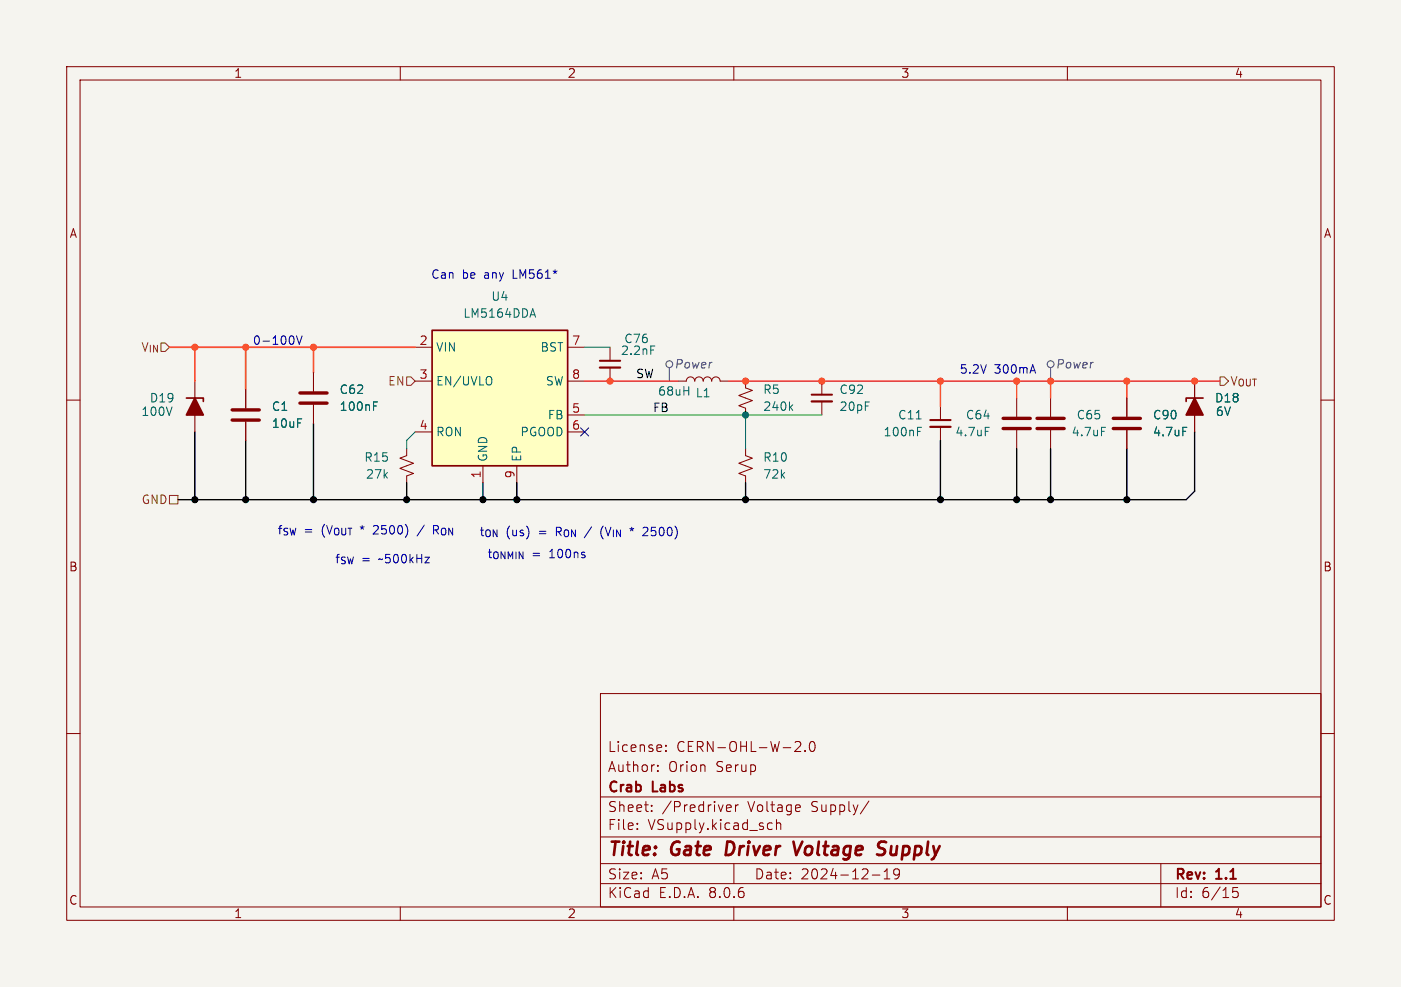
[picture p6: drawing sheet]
<svg xmlns="http://www.w3.org/2000/svg" width="210mm" height="148mm" viewBox="0 0 210 148" stroke-linecap="round" stroke-linejoin="round" font-family="sans-serif">
<path d="M0 0h210v148h-210z" fill="#f5f4ef" stroke="#f5f4ef" stroke-width=".15"/>
<g fill="none" stroke="#840000" stroke-width=".15">
<path d="M10 10h190v128h-190zM12 12h186v124h-186zM60 10v2M110 10v2M160 10v2M10 60h2M91.4 52.1v2M91.4 55.1v2.1M152.4 59.7v2.8M179.1 57.2v7.6M198 60h2M152.4 64.5v2.8"/>
<path d="M10 110h2M90 104h108v32h-108zM90 119.5h108M98.6 115.5v.2M98.6 114.8v.1M99.8 112.5v.2M99.8 111.8v.1M119.2 111.3l.2-.1 .5 .1a.41 .41 0 0 1 .1 .5l-.9 .9h.9M120.7 112.5v.2M121.5 111.3l.3-.1a.94 .94 0 0 1 0 1.5h-.1a1 1 0 0 1-.2-1.4zM198 110h2M60 136v2"/>
<path d="M90 132.5h108M90 129.5h108M90 125.5h108M95.5 124.2v.2M95.5 123.5v.1M97.7 121.5v.2M97.7 120.8v.1M109 121.6h.5M109 120.8l.4-.1 .1 .1 .1 .2-.7 .2M110 136v2M110 129.5v3M110.3 120.7v1"/>
<path d="M110.7 120.7l-.3 .1-.1 .2M115.3 123.4l.5 .1M115.8 124.3l-.5 .1M116.4 123.5a.37 .37 0 0 1 .6 .1v.8M116.4 122.9v1.5M119.9 120.8l.1 .2-.7 .2M130.2 120.1l-1.2 1.9M130.8 131.2h1.1M132.5 131.8h.9M132.5 130.7l.5-.4v1.5M134 130.4v.5l.1 .2 .4 .1 .3-.3M134.8 130.4a.99 .99 0 0 1-.4 1.4h-.3"/>
<path d="M160 136v2M174 129.5v6.5M185.5 133.1h-.7v.7l.2-.1h.5l.1 .2-.1 .5-.2 .2h-.3l-.2-.2"/>
</g>
<path d="M109 126.2l-.2 2h.5M118.9 126.2l.5 2 .9-2M131.8 127.1l.5 .2a.49 .49 0 0 1 .4 .5 .49 .49 0 0 1-.5 .4h-.5M132.8 126.3a.85 .85 0 0 0-1 .1" fill="none" stroke="#840000" stroke-width=".4"/>
<path d="M180.3 59.7h-2.5v.5" fill="none" stroke="#840000" stroke-width=".25"/>
<path d="M179.1 59.7l1.2 2.5h-2.5z" fill="#840000" stroke="#840000" stroke-width=".25"/>
<path d="M150.4 64.3h4M150.4 62.7h4" fill="none" stroke="#840000" stroke-width=".51"/>
<path d="M97.6 51.9h.6M147.7 64.1h.6" fill="none" stroke="#006464" stroke-width=".15"/>
<path d="M89.9 55.1h3.1" fill="none" stroke="#840000" stroke-width=".33"/>
<path d="M89.9 54.1h3.1" fill="none" stroke="#840000" stroke-width=".3"/>
<path d="M64.8 49.5h20.3v20.4h-20.3z" fill="#ffffc2"/>
<path d="M27.9 59.7h2.6v.5M64.8 49.5h20.3v20.4h-20.3z" fill="none" stroke="#840000" stroke-width=".25"/>
<g fill="none" stroke="#840000" stroke-width=".15">
<path d="M29.2 57.2v7.6M36.8 58.4v2.8M47 55.9v2.8M62.2 52.1h2.6M62.2 57.2h2.6M85.1 52.1h2.5M85.1 57.2h2.5M101.6 57.2h1.3a.64 .64 0 0 1 .6-.7 .64 .64 0 0 1 .6 .7 .64 .64 0 0 1 .7-.7 .64 .64 0 0 1 .6 .7 .64 .64 0 0 1 .6-.7 .64 .64 0 0 1 .7 .7 .64 .64 0 0 1 .6-.7 .64 .64 0 0 1 .6 .7h1.3M111.8 57.2v1l1 .3-2.1 .8 2.1 .8-2.1 .7 1.1 .4v1M123.2 57.2v2M157.5 59.7v2.8M168.9 59.7v2.8"/>
<path d="M179.1 57.2v2.5M36.8 63.2v2.8M47 60.7v2.8M61 67.3v1l-1.1 .4 2.1 .8-2.1 .7 2.1 .8-1 .4v1M62.2 64.8h2.6M72.4 69.9v2.5M77.5 69.9v2.5M85.1 64.8h2.5M85.1 62.2h2.5M111.8 67.3v1l1 .4-2.1 .8 2.1 .7-2.1 .8 1.1 .4v1M123.2 60.2v2M141 61v2"/>
<path d="M141 64v2M157.5 64.5v2.8M168.9 64.5v2.8M179.1 62.2v2.6"/>
</g>
<path d="M73.5 56.5a.9 .9 0 0 1 0 1.2M79.6 47.2h.6M79.9 46.3l.4 1.3M56 60.9h.4M56 60.3h.6M118.5 61.1l.3 .4M118.8 60.7l-.5 .5M137.4 62.8h.7M137.5 64.1h.6M137.5 64.7h.5M165.1 64.1h.6M177.3 64.1h.6" fill="none" stroke="#006464" stroke-width=".15"/>
<path d="M45 58.9h4M34.8 63h4.1M34.8 61.5h4.1M45 60.5h4M155.4 64.3h4.1M155.4 62.7h4.1M166.9 64.3h4M166.9 62.7h4" fill="none" stroke="#840000" stroke-width=".51"/>
<path d="M121.7 60.2h3M139.4 64h3.1" fill="none" stroke="#840000" stroke-width=".33"/>
<path d="M121.7 59.2h3M139.4 63h3.1" fill="none" stroke="#840000" stroke-width=".3"/>
<path d="M29.2 59.7l1.3 2.5h-2.6z" fill="#840000" stroke="#840000" stroke-width=".25"/>
<g fill="none" stroke="#484848" stroke-width=".15">
<path d="M100.3 55.1v2.1M157.5 55.1v2.1"/>
<circle cx="100.3" cy="54.6" r=".51"/>
<circle cx="157.5" cy="54.6" r=".51"/>
</g>
<path d="M61 56.5h.6l.6 .7-.6 .6h-.6zM182.9 56.5h.6l.6 .7-.6 .6h-.6zM25.4 74.3h1.3v1.3h-1.3z" fill="none" stroke="#725600" stroke-width=".15"/>
<path d="M44.4 50.4l.5 1.2 .4-1.2M63.6 78.7l-1.1 1.7M65 79.5h.5M65.3 79.5l.4 .6M65.5 78.8h-.5v1.3" fill="none" stroke="#0000c2" stroke-width=".15"/>
<path d="M87.6 57.2h14M109.2 57.2h73.7M141 57.2v3.8M152.4 57.2v2.5M157.5 57.2v2.5M168.9 57.2v2.5" fill="none" stroke="#f22" stroke-width=".2"/>
<path d="M29.2 64.8v10.1M36.8 66v8.9M47 63.5v11.4M61 72.4v2.5M72.4 72.4v2.5M77.5 72.4v2.5M111.8 72.4v2.5M141 66v8.9M152.4 67.3v7.6M157.5 67.3v7.6M168.9 67.3v7.6M179.1 64.8v8.9l-1.3 1.2h-151.1" fill="none" stroke="#000" stroke-width=".2"/>
<path d="M87.6 52.1h3.8M62.2 64.8l-1.2 1.2v1.3M87.6 62.2h35.6M111.8 62.2v5.1" fill="none" stroke="#009600" stroke-width=".15"/>
<path d="M25.4 52.1h36.8M29.2 52.1v5.1M36.8 52.1v6.3M47 52.1v3.8" fill="none" stroke="#f50" stroke-width=".25"/>
<path d="M87 64.2l1.2 1.2M88.2 64.2l-1.2 1.2" fill="none" stroke="#000084" stroke-width=".15"/>
<g fill="#000" stroke="#000" stroke-width=".15">
<circle cx="29.2" cy="74.9" r=".46"/>
<circle cx="36.8" cy="74.9" r=".46"/>
<circle cx="47" cy="74.9" r=".46"/>
<circle cx="61" cy="74.9" r=".46"/>
<circle cx="72.4" cy="74.9" r=".46"/>
<circle cx="77.5" cy="74.9" r=".46"/>
<circle cx="111.8" cy="74.9" r=".46"/>
<circle cx="141" cy="74.9" r=".46"/>
<circle cx="152.4" cy="74.9" r=".46"/>
<circle cx="157.5" cy="74.9" r=".46"/>
<circle cx="168.9" cy="74.9" r=".46"/>
</g>
<g fill="#f50" stroke="#f50" stroke-width=".15">
<circle cx="47" cy="52.1" r=".46"/>
<circle cx="36.8" cy="52.1" r=".46"/>
<circle cx="29.2" cy="52.1" r=".46"/>
</g>
<g fill="#f22" stroke="#f22" stroke-width=".15">
<circle cx="91.4" cy="57.2" r=".46"/>
<circle cx="168.9" cy="57.2" r=".46"/>
<circle cx="157.5" cy="57.2" r=".46"/>
<circle cx="111.8" cy="57.2" r=".46"/>
<circle cx="123.2" cy="57.2" r=".46"/>
<circle cx="152.4" cy="57.2" r=".46"/>
<circle cx="141" cy="57.2" r=".46"/>
<circle cx="179.1" cy="57.2" r=".46"/>
</g>
<circle cx="111.8" cy="62.2" r=".46" fill="#009600" stroke="#009600" stroke-width=".15"/>
<g font-size="2.8" fill="#840000">
<text x="91" y="128.9">Title:</text>
<text x="100.7" y="128.9">Gate</text>
<text x="109.7" y="128.9">Driver</text>
<text x="120.6" y="128.9">Voltage</text>
<text x="134" y="128.9">Supply</text>
</g>
<g font-size="2.1" fill="#840000">
<text x="91" y="113">License:</text>
<text x="101.4" y="113">CERN-OHL-W-2.0</text>
<text x="91" y="119.2">Crab</text>
<text x="91" y="116">Author:</text>
<text x="97.9" y="119.2">Labs</text>
<text x="100.2" y="116">Orion</text>
<text x="107.4" y="116">Serup</text>
<text x="91" y="124.7">File:</text>
<text x="91" y="122">Sheet:</text>
<text x="97.1" y="124.7">VSupply.kicad_sch</text>
<text x="99.2" y="122">/Predriver</text>
<text x="112.2" y="122">Voltage</text>
<text x="121.8" y="122">Supply/</text>
<text x="91" y="134.9">KiCad</text>
<text x="91" y="132.1">Size:</text>
<text x="97.7" y="132.1">A5</text>
<text x="98.7" y="134.9">E.D.A.</text>
<text x="106.3" y="134.9">8.0.6</text>
<text x="113" y="132.1">Date:</text>
<text x="120" y="132.1">2024-12-19</text>
<text x="176" y="132.3">Rev:</text>
<text x="176" y="134.9">Id:</text>
<text x="180.1" y="134.9">6/15</text>
<text x="182.4" y="132.3">1.1</text>
</g>
<g font-size="1.8" fill="#840000">
<text x="35" y="11.9">1</text>
<text x="85" y="11.9">2</text>
<text x="135" y="11.9">3</text>
<text x="185" y="11.9">4</text>
<text x="10.3" y="35.9">A</text>
<text x="198.4" y="35.9">A</text>
<text x="10.3" y="85.9">B</text>
<text x="198.3" y="85.9">B</text>
<text x="10.3" y="135.9">C</text>
<text x="35" y="137.9">1</text>
<text x="85" y="137.9">2</text>
<text x="135" y="137.9">3</text>
<text x="185" y="137.9">4</text>
<text x="198.3" y="135.9">C</text>
</g>
<g font-size="1.8" fill="#0000c2">
<text x="64.5" y="42">Can</text>
<text x="69.3" y="42">be</text>
<text x="72.7" y="42">any</text>
<text x="77.1" y="42">LM561*</text>
<text x="37.8" y="51.9">0-100V</text>
<text x="143.8" y="56.2">5.2V</text>
<text x="149" y="56.2">300mA</text>
<text x="41.5" y="80.4">f_{SW}</text>
<text x="45.5" y="80.4">=</text>
<text x="48.3" y="80.4">(V_{OUT} 2500)</text>
<text x="54.3" y="80.4">*</text>
<text x="65.8" y="80.4">R_{ON}t_{ON}</text>
<text x="73" y="83.9">t_{ONMIN} 100ns</text>
<text x="75.8" y="80.6">(us)</text>
<text x="79.7" y="83.9">=</text>
<text x="80.9" y="80.6">=</text>
<text x="83.6" y="80.6">R_{ON} (V_{IN} 2500)</text>
<text x="88.2" y="80.6">/</text>
<text x="50.2" y="84.7">f_{SW}</text>
<text x="54.2" y="84.7">=</text>
<text x="56.9" y="84.7">~500kHz</text>
</g>
<g font-size="1.8" fill="#006464">
<text x="69.4" y="47.9">LM5164DDA</text>
<text x="73.6" y="45.3">U4</text>
<text x="65.3" y="52.9">VIN</text>
<text x="80.9" y="52.9">BST</text>
<text x="93" y="53.4">2.2nF</text>
<text x="93.5" y="51.7">C76</text>
<text x="50.8" y="59.3">C62</text>
<text x="65.3" y="58">EN/UVLO</text>
<text x="81.7" y="58">SW</text>
<text x="98.5" y="59.5">68uH</text>
<text x="104.2" y="59.8">L1</text>
<text x="114.3" y="59.3">R5</text>
<text x="125.7" y="59.3">C92</text>
<text x="21.1" y="62.6">100V</text>
<text x="22.4" y="60.6">D19</text>
<text x="40.6" y="61.8">C1</text>
<text x="40.6" y="64.4">10uF</text>
<text x="50.8" y="61.8">100nF</text>
<text x="65.3" y="65.6">RON</text>
<text x="77.9" y="65.6">PGOOD</text>
<text x="82" y="63.1">FB</text>
<text x="114.3" y="61.8">240k</text>
<text x="125.7" y="61.8">20pF</text>
<text x="132.4" y="65.6">100nF</text>
<text x="134.5" y="63.1">C11</text>
<text x="143.1" y="65.6">4.7uF</text>
<text x="144.7" y="63.1">C64</text>
<text x="160.5" y="65.6">4.7uF</text>
<text x="161.3" y="63.1">C65</text>
<text x="172.7" y="63.1">C90</text>
<text x="172.7" y="65.6">4.7uF</text>
<text x="182" y="60.6">D18</text>
<text x="182.1" y="62.6">6V</text>
<text x="54.5" y="69.4">R15</text>
<text x="54.8" y="72">27k</text>
<text x="73.3" y="69.3" transform="rotate(-90 73.3 69.3)">GND</text>
<text x="78.3" y="69.3" transform="rotate(-90 78.3 69.3)">EP</text>
<text x="114.3" y="72">72k</text>
<text x="114.3" y="69.4">R10</text>
</g>
<g font-size="1.8" fill="#725600">
<text x="21" y="52.9">V_{IN}</text>
<text x="58.1" y="58">EN</text>
<text x="184.3" y="58">V_{OUT}</text>
<text x="21.1" y="75.8">GND</text>
</g>
<g font-size="1.8" fill="#a90000">
<text x="62.8" y="51.8">2</text>
<text x="85.7" y="51.8">7</text>
<text x="62.8" y="56.9">3</text>
<text x="85.7" y="56.9">8</text>
<text x="62.8" y="64.5">4</text>
<text x="85.7" y="62">5</text>
<text x="85.7" y="64.5">6</text>
<text x="72.1" y="71.8" transform="rotate(-90 72.1 71.8)">1</text>
<text x="77.2" y="71.8" transform="rotate(-90 77.2 71.8)">9</text>
</g>
<g font-size="1.8" fill="#0f0f0f">
<text x="95.2" y="56.8">SW</text>
<text x="97.8" y="61.9">FB</text>
</g>
<g font-size="1.8" fill="#484848">
<text x="101" y="55.5">Power</text>
<text x="158.2" y="55.5">Power</text>
</g>
</svg>
